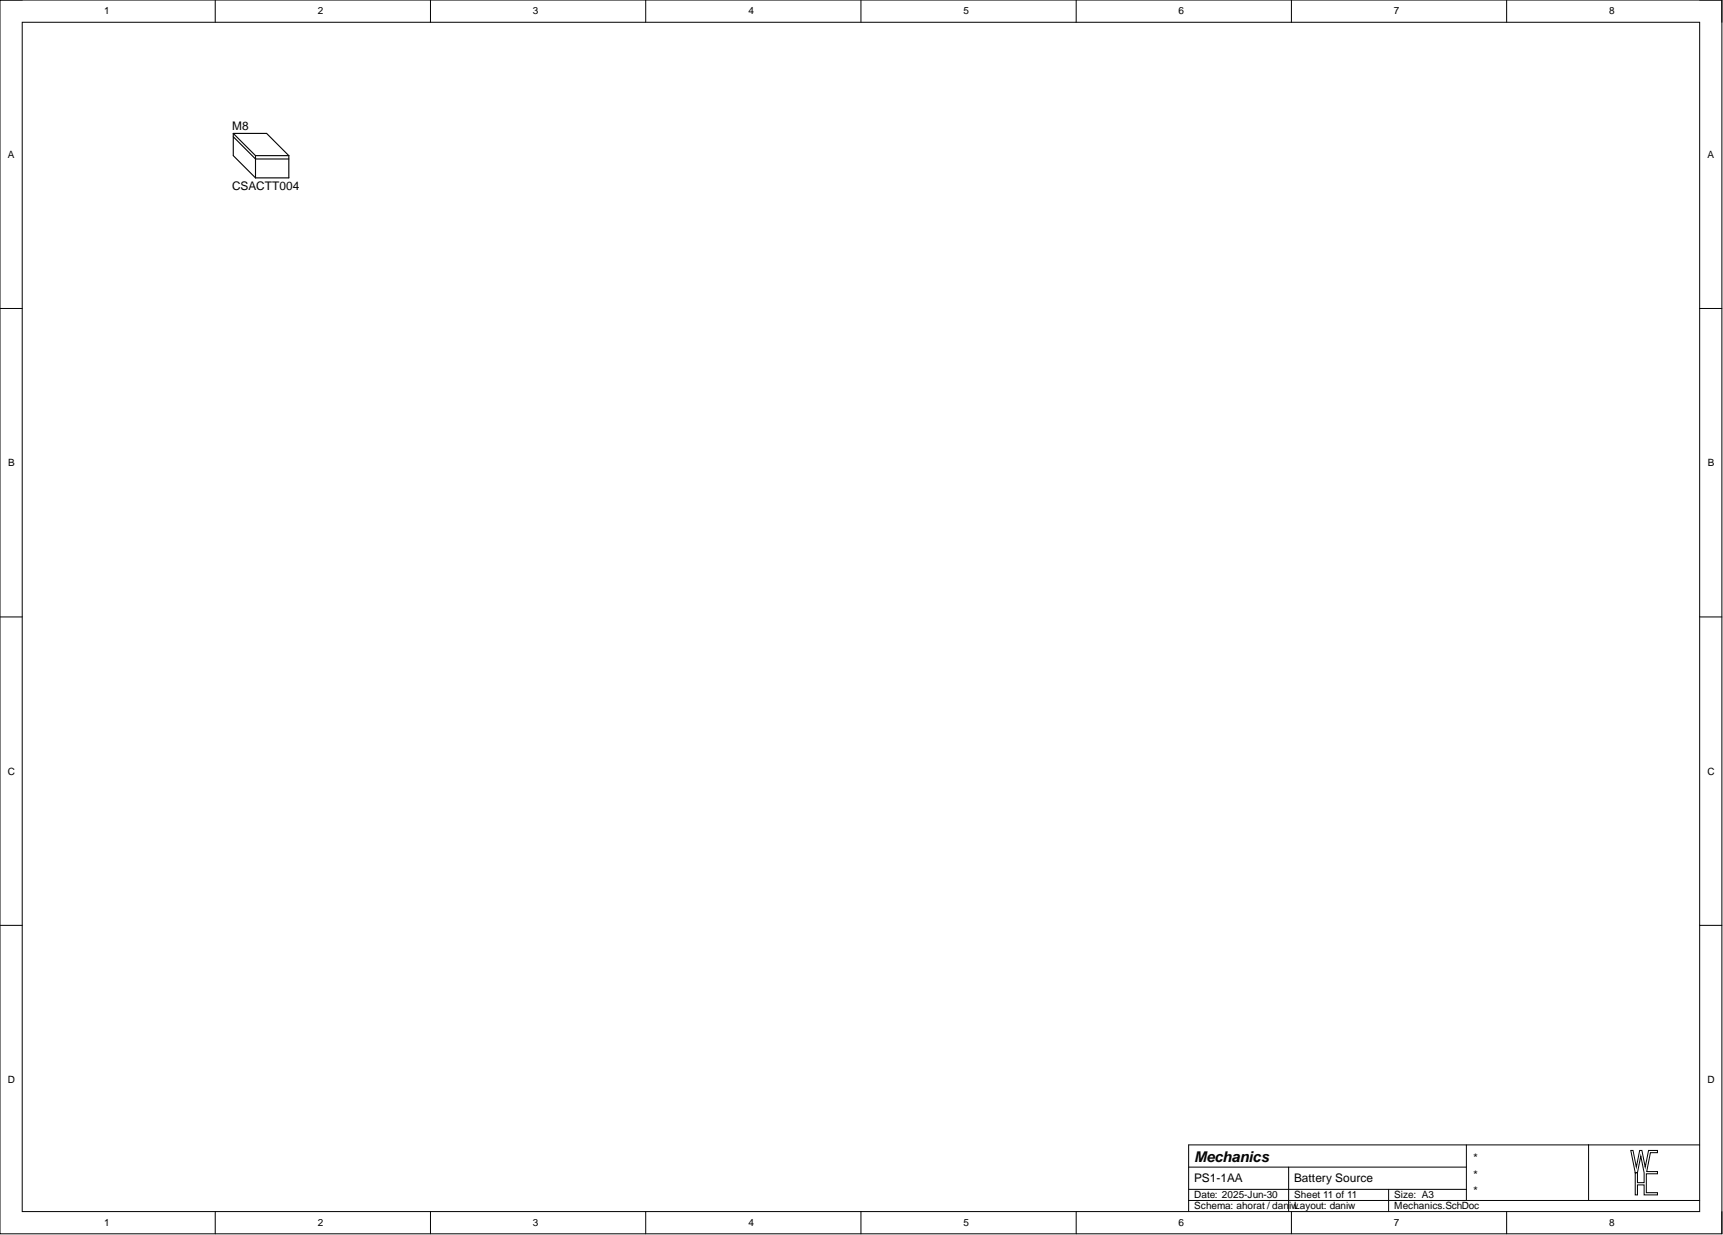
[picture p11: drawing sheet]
<svg xmlns="http://www.w3.org/2000/svg" width="393mm" height="282mm" viewBox="0 0 393 282" stroke-linecap="round" stroke-linejoin="round" font-family="sans-serif">
<g fill="none" stroke="#000" stroke-width=".23">
<path d="M0 0h393.1v281.6h-393.1zM0 0h5.1M5.1 5.1h382.9v271.4h-382.9zM49.1 0v5.1M98.3 0v5.1M147.4 0v5.1M196.5 0v5.1M245.7 0v5.1M294.8 0v5.1M344 0v5.1M388 0h5.1v5.1M0 70.4h5.1"/>
<path d="M388 70.4h5.1M0 140.8h5.1M388 140.8h5.1M0 211.2h5.1M388 211.2h5.1M49.1 276.5v5.1M98.3 276.5v5.1M147.4 276.5v5.1M196.5 276.5v5.1M245.7 276.5v5.1M271.4 266.4h63.4M271.4 274h116.6"/>
<path d="M271.4 271.5h63.4M294.2 266.4v10.1M294.8 276.5v5.1M317 271.5v5M334.8 261.3v12.7M344 276.5v5.1M362.7 261.3v12.7M388 261.3h-116.6v15.2M393.1 276.5v5.1"/>
</g>
<path d="M372.3 262.6h.5l.8 3.8 .7-3.8h.5l.8 3.8 .8-3.8h2v.5h-1.6l-.9 4.3h2.5v.5h-2.6v4.3h2.6v.5h-3.1v-2.3h-1.5v2.3h-.5v-5.1h.5v2.3h1.5v-2.3l-.7-3.8-.8 3.8h-.5z" fill-rule="evenodd" fill="#fff"/>
<path d="M372.3 262.6h.5l.8 3.8 .7-3.8h.5l.8 3.8 .8-3.8h2v.5h-1.6l-.9 4.3h2.5v.5h-2.6v4.3h2.6v.5h-3.1v-2.3h-1.5v2.3h-.5v-5.1h.5v2.3h1.5v-2.3l-.7-3.8-.8 3.8h-.5z" fill="none" stroke="#000" stroke-width=".23"/>
<path d="M53.3 30.5v5l5 5.1M53.3 30.5l5 5M53.3 30.5h7.6l5 5M53.3 31.2l5 5.1h7.6M58.3 35.5v5.1M58.3 35.5h7.6M65.9 35.5v5.1h-7.6" fill="none" stroke="#000" stroke-width=".25"/>
<text font-size="3.4" x="272.6" y="265.1">Mechanics</text>
<g font-size="2.7">
<text x="53" y="29.6">M8</text>
<text x="53" y="43.3">CSACTT004</text>
<text x="272.6" y="269.8">PS1-1AA</text>
<text x="295.5" y="269.8">Battery Source</text>
<text x="336" y="265.2">*</text>
<text x="336" y="269">*</text>
<text x="336" y="272.8">*</text>
</g>
<g font-size="2.3">
<text x="23.8" y="3.3">1</text>
<text x="72.5" y="3.3">2</text>
<text x="121.6" y="3.3">3</text>
<text x="170.8" y="3.3">4</text>
<text x="220" y="3.3">5</text>
<text x="269.1" y="3.3">6</text>
<text x="318.2" y="3.3">7</text>
<text x="367.4" y="3.3">8</text>
<text x="1.8" y="36">A</text>
<text x="389.8" y="36">A</text>
<text x="1.9" y="106.4">B</text>
<text x="389.9" y="106.4">B</text>
<text x="1.8" y="176.8">C</text>
<text x="389.8" y="176.8">C</text>
<text x="1.8" y="247.2">D</text>
<text x="389.8" y="247.2">D</text>
<text x="272.6" y="273.5">Date: 2025-Jun-30</text>
<text x="295.5" y="273.5">Sheet 11 of 11</text>
<text x="318.3" y="273.5">Size: A3</text>
<text x="23.8" y="279.8">1</text>
<text x="72.5" y="279.8">2</text>
<text x="121.6" y="279.8">3</text>
<text x="170.8" y="279.8">4</text>
<text x="220" y="279.8">5</text>
<text x="269.1" y="279.8">6</text>
<text x="272.6" y="276">Schema: ahorat / daniwLayout: daniw</text>
<text x="318.2" y="279.8">7</text>
<text x="318.3" y="276">Mechanics.SchDoc</text>
<text x="367.4" y="279.8">8</text>
</g>
</svg>
